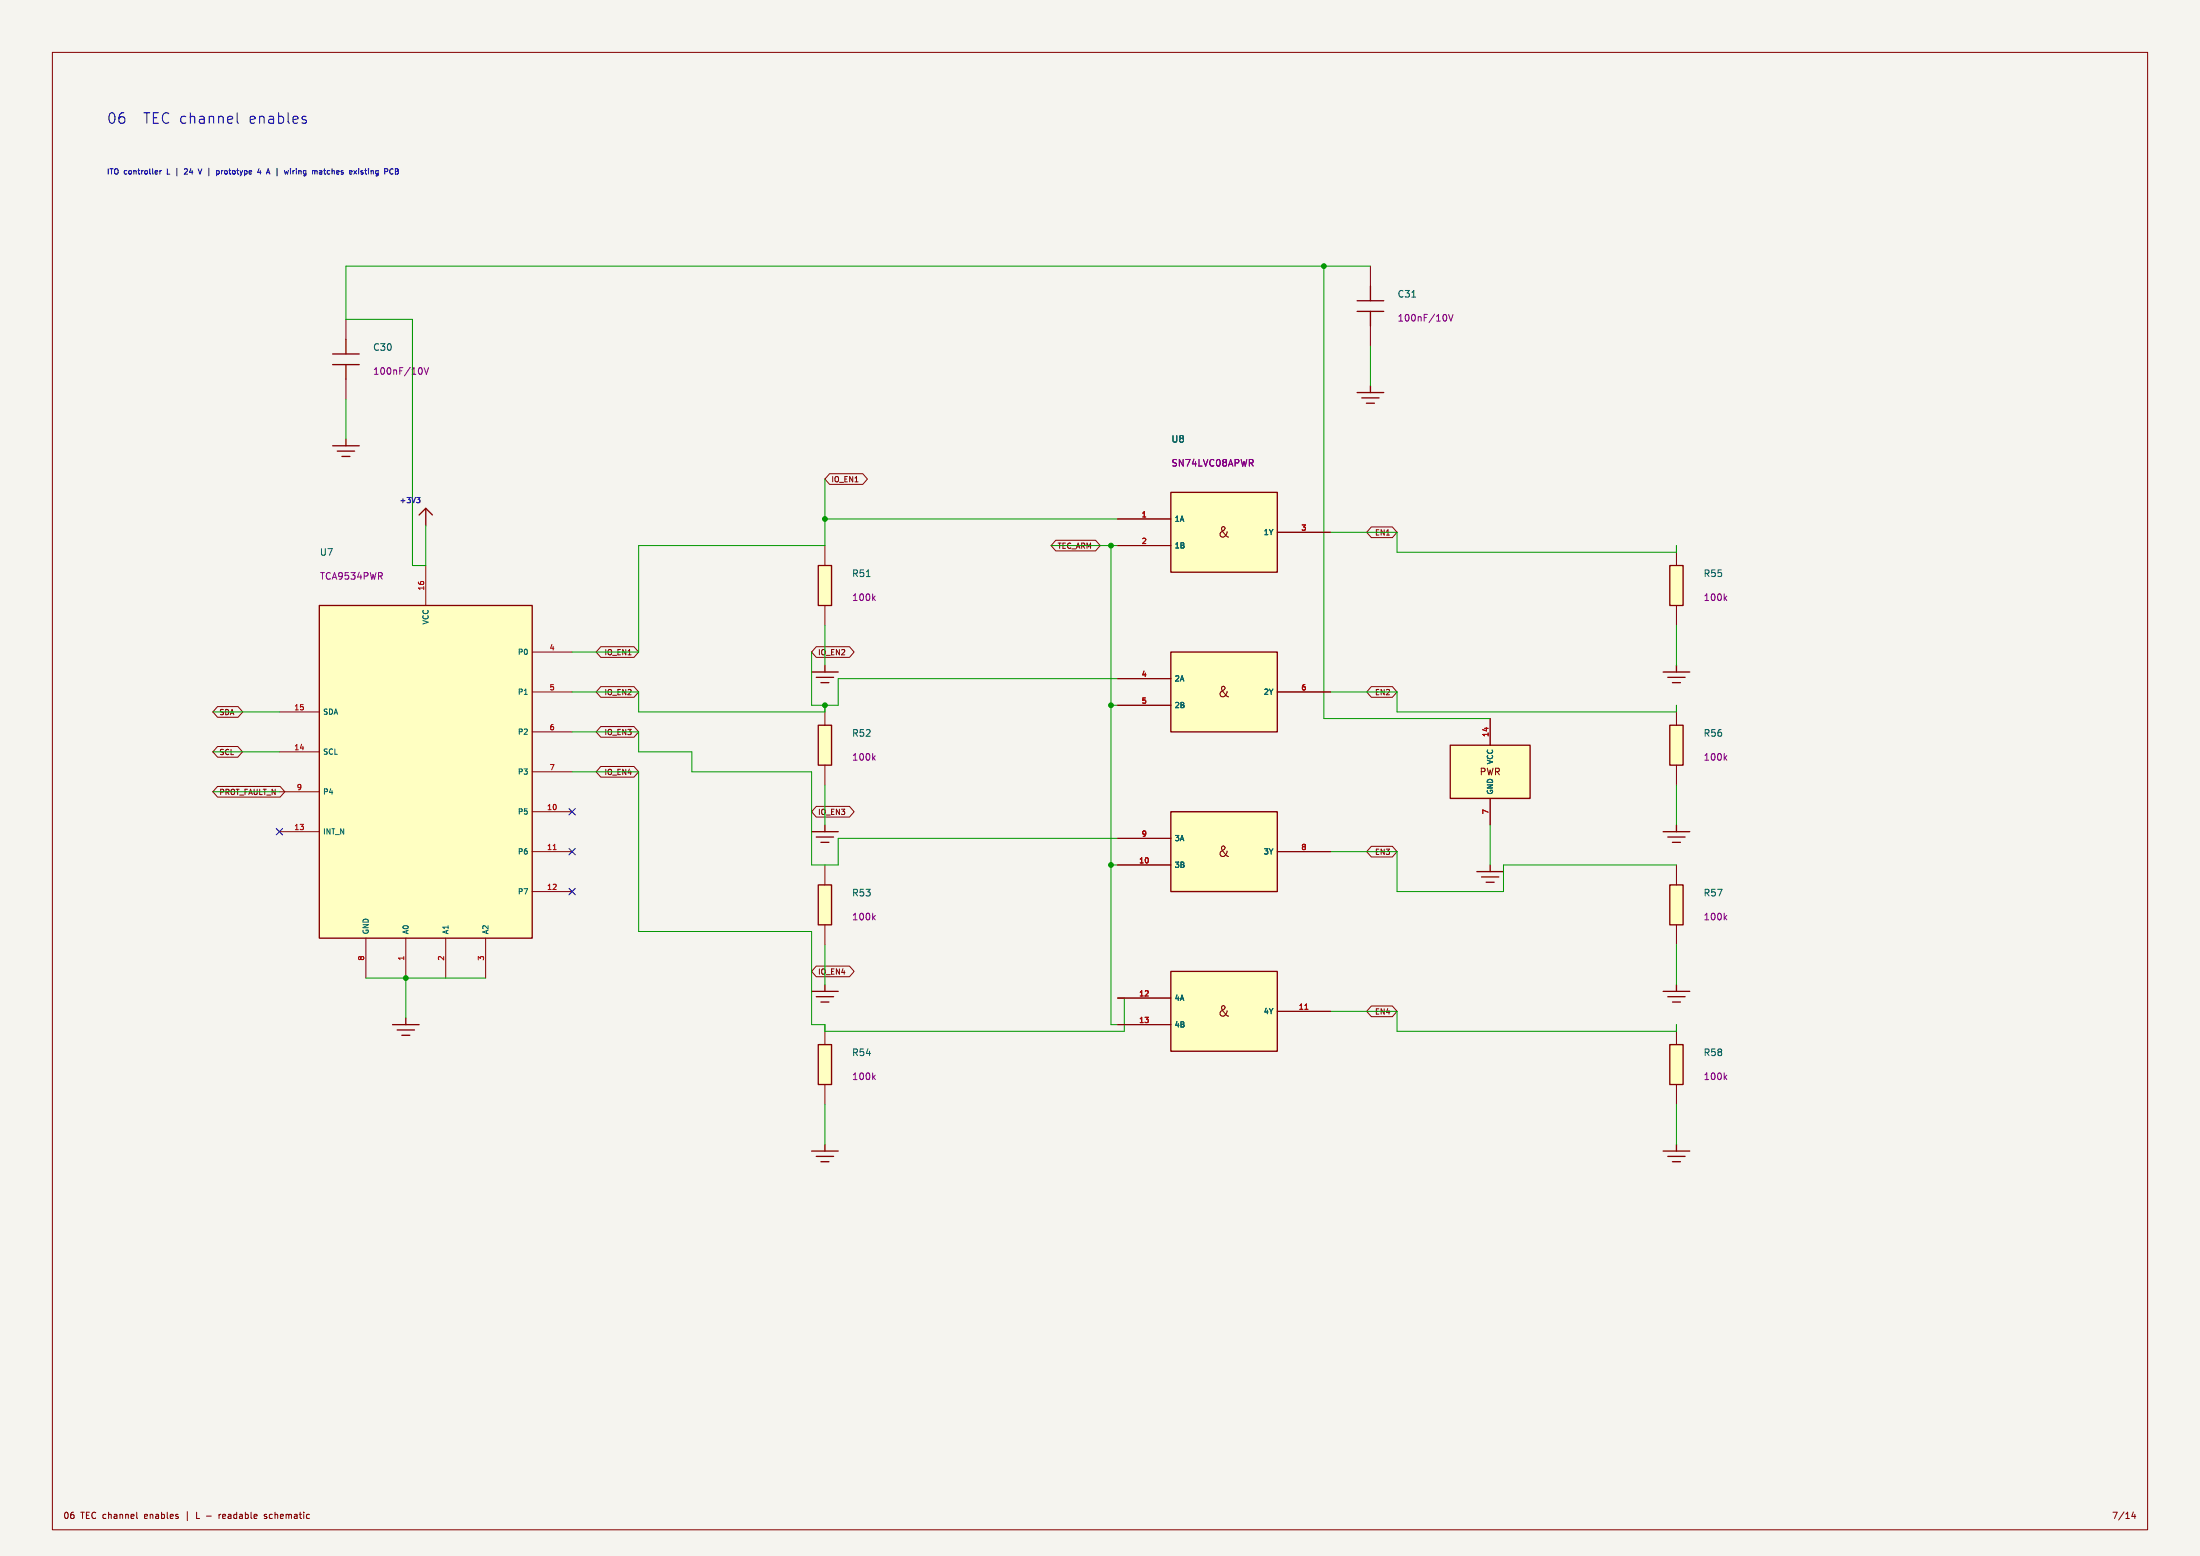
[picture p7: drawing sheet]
(kicad_sch (version 20231120)
(generator "eeschema")
(paper "A3")
(title_block (title "06 TEC channel enables")
(date "2026-09-25")
(rev "L - readable schematic"))
(lib_symbols (symbol "ITO:U7" (pin_names (offset 0.635))
(in_bom yes)
(on_board yes)
(property "Reference" "U7" (at 0.0 0.0 0)
(effects (font (size 1.27 1.27))))
(property "Value" "TCA9534PWR" (at 0.0 0.0 0)
(effects (font (size 1.27 1.27))))
(symbol "U7_0_1" (rectangle (start -20.32 31.75)
(end 20.32 -31.75)
(stroke (width 0.254)
(type default))
(fill (type background))))
(symbol "U7_1_1" (pin passive line (at -27.94 11.43 0)
(length 7.62)
(name "SDA" (effects (font (size 1.016 1.016))))
(number "15" (effects (font (size 1.016 1.016)))))
(pin passive line (at -27.94 3.81 0)
(length 7.62)
(name "SCL" (effects (font (size 1.016 1.016))))
(number "14" (effects (font (size 1.016 1.016)))))
(pin passive line (at -27.94 -3.81 0)
(length 7.62)
(name "P4" (effects (font (size 1.016 1.016))))
(number "9" (effects (font (size 1.016 1.016)))))
(pin passive line (at -27.94 -11.43 0)
(length 7.62)
(name "INT_N" (effects (font (size 1.016 1.016))))
(number "13" (effects (font (size 1.016 1.016)))))
(pin passive line (at 27.94 22.86 180)
(length 7.62)
(name "P0" (effects (font (size 1.016 1.016))))
(number "4" (effects (font (size 1.016 1.016)))))
(pin passive line (at 27.94 15.24 180)
(length 7.62)
(name "P1" (effects (font (size 1.016 1.016))))
(number "5" (effects (font (size 1.016 1.016)))))
(pin passive line (at 27.94 7.62 180)
(length 7.62)
(name "P2" (effects (font (size 1.016 1.016))))
(number "6" (effects (font (size 1.016 1.016)))))
(pin passive line (at 27.94 -0.0 180)
(length 7.62)
(name "P3" (effects (font (size 1.016 1.016))))
(number "7" (effects (font (size 1.016 1.016)))))
(pin passive line (at 27.94 -7.62 180)
(length 7.62)
(name "P5" (effects (font (size 1.016 1.016))))
(number "10" (effects (font (size 1.016 1.016)))))
(pin passive line (at 27.94 -15.24 180)
(length 7.62)
(name "P6" (effects (font (size 1.016 1.016))))
(number "11" (effects (font (size 1.016 1.016)))))
(pin passive line (at 27.94 -22.86 180)
(length 7.62)
(name "P7" (effects (font (size 1.016 1.016))))
(number "12" (effects (font (size 1.016 1.016)))))
(pin passive line (at 0.0 39.37 270)
(length 7.62)
(name "VCC" (effects (font (size 1.016 1.016))))
(number "16" (effects (font (size 1.016 1.016)))))
(pin passive line (at -11.43 -39.37 90)
(length 7.62)
(name "GND" (effects (font (size 1.016 1.016))))
(number "8" (effects (font (size 1.016 1.016)))))
(pin passive line (at -3.81 -39.37 90)
(length 7.62)
(name "A0" (effects (font (size 1.016 1.016))))
(number "1" (effects (font (size 1.016 1.016)))))
(pin passive line (at 3.81 -39.37 90)
(length 7.62)
(name "A1" (effects (font (size 1.016 1.016))))
(number "2" (effects (font (size 1.016 1.016)))))
(pin passive line (at 11.43 -39.37 90)
(length 7.62)
(name "A2" (effects (font (size 1.016 1.016))))
(number "3" (effects (font (size 1.016 1.016)))))))
(symbol "ITO:U8" (pin_names (offset 0.635))
(in_bom yes)
(on_board yes)
(property "Reference" "U8" (at 0.0 0.0 0)
(effects (font (size 1.27 1.27))))
(property "Value" "SN74LVC08APWR" (at 0.0 0.0 0)
(effects (font (size 1.27 1.27))))
(symbol "U8_0_1" (rectangle (start -10.16 53.34)
(end 10.16 38.1)
(stroke (width 0.254)
(type default))
(fill (type background)))
(text "&" (at 0.0 45.72 0)
(effects (font (size 2 2))))
(rectangle (start -10.16 22.86)
(end 10.16 7.62)
(stroke (width 0.254)
(type default))
(fill (type background)))
(text "&" (at 0.0 15.24 0)
(effects (font (size 2 2))))
(rectangle (start -10.16 -7.62)
(end 10.16 -22.86)
(stroke (width 0.254)
(type default))
(fill (type background)))
(text "&" (at 0.0 -15.24 0)
(effects (font (size 2 2))))
(rectangle (start -10.16 -38.1)
(end 10.16 -53.34)
(stroke (width 0.254)
(type default))
(fill (type background)))
(text "&" (at 0.0 -45.72 0)
(effects (font (size 2 2))))
(rectangle (start 43.18 5.08)
(end 58.42 -5.08)
(stroke (width 0.254)
(type default))
(fill (type background)))
(text "PWR" (at 50.8 0.0 0)
(effects (font (size 1.27 1.27)))))
(symbol "U8_1_1" (pin passive line (at -20.32 48.26 0)
(length 10.16)
(name "1A" (effects (font (size 1.016 1.016))))
(number "1" (effects (font (size 1.016 1.016)))))
(pin passive line (at -20.32 43.18 0)
(length 10.16)
(name "1B" (effects (font (size 1.016 1.016))))
(number "2" (effects (font (size 1.016 1.016)))))
(pin passive line (at 20.32 45.72 180)
(length 10.16)
(name "1Y" (effects (font (size 1.016 1.016))))
(number "3" (effects (font (size 1.016 1.016)))))
(pin passive line (at -20.32 17.78 0)
(length 10.16)
(name "2A" (effects (font (size 1.016 1.016))))
(number "4" (effects (font (size 1.016 1.016)))))
(pin passive line (at -20.32 12.7 0)
(length 10.16)
(name "2B" (effects (font (size 1.016 1.016))))
(number "5" (effects (font (size 1.016 1.016)))))
(pin passive line (at 20.32 15.24 180)
(length 10.16)
(name "2Y" (effects (font (size 1.016 1.016))))
(number "6" (effects (font (size 1.016 1.016)))))
(pin passive line (at -20.32 -12.7 0)
(length 10.16)
(name "3A" (effects (font (size 1.016 1.016))))
(number "9" (effects (font (size 1.016 1.016)))))
(pin passive line (at -20.32 -17.78 0)
(length 10.16)
(name "3B" (effects (font (size 1.016 1.016))))
(number "10" (effects (font (size 1.016 1.016)))))
(pin passive line (at 20.32 -15.24 180)
(length 10.16)
(name "3Y" (effects (font (size 1.016 1.016))))
(number "8" (effects (font (size 1.016 1.016)))))
(pin passive line (at -20.32 -43.18 0)
(length 10.16)
(name "4A" (effects (font (size 1.016 1.016))))
(number "12" (effects (font (size 1.016 1.016)))))
(pin passive line (at -20.32 -48.26 0)
(length 10.16)
(name "4B" (effects (font (size 1.016 1.016))))
(number "13" (effects (font (size 1.016 1.016)))))
(pin passive line (at 20.32 -45.72 180)
(length 10.16)
(name "4Y" (effects (font (size 1.016 1.016))))
(number "11" (effects (font (size 1.016 1.016)))))
(pin passive line (at 50.8 10.16 270)
(length 5.08)
(name "VCC" (effects (font (size 1.016 1.016))))
(number "14" (effects (font (size 1.016 1.016)))))
(pin passive line (at 50.8 -10.16 90)
(length 5.08)
(name "GND" (effects (font (size 1.016 1.016))))
(number "7" (effects (font (size 1.016 1.016)))))))
(symbol "ITO:C30" (pin_numbers hide)
(pin_names hide)
(in_bom yes)
(on_board yes)
(property "Reference" "C30" (at 0.0 0.0 0)
(effects (font (size 1.27 1.27))))
(property "Value" "100n / 10V" (at 0.0 0.0 0)
(effects (font (size 1.27 1.27))))
(symbol "C30_0_1" (polyline (pts (xy -2.54 1.016)
(xy 2.54 1.016))
(stroke (width 0.254)
(type default))
(fill (type none)))
(polyline (pts (xy -2.54 -1.016)
(xy 2.54 -1.016))
(stroke (width 0.254)
(type default))
(fill (type none)))
(polyline (pts (xy 0.0 3.81)
(xy 0.0 1.016))
(stroke (width 0.254)
(type default))
(fill (type none)))
(polyline (pts (xy 0.0 -1.016)
(xy 0.0 -3.81))
(stroke (width 0.254)
(type default))
(fill (type none))))
(symbol "C30_1_1" (pin passive line (at 0.0 7.62 270)
(length 3.81)
(name "~" (effects (font (size 1.016 1.016))))
(number "1" (effects (font (size 1.016 1.016)))))
(pin passive line (at 0.0 -7.62 90)
(length 3.81)
(name "~" (effects (font (size 1.016 1.016))))
(number "2" (effects (font (size 1.016 1.016)))))))
(symbol "ITO:C31" (pin_numbers hide)
(pin_names hide)
(in_bom yes)
(on_board yes)
(property "Reference" "C31" (at 0.0 0.0 0)
(effects (font (size 1.27 1.27))))
(property "Value" "100n / 10V" (at 0.0 0.0 0)
(effects (font (size 1.27 1.27))))
(symbol "C31_0_1" (polyline (pts (xy -2.54 1.016)
(xy 2.54 1.016))
(stroke (width 0.254)
(type default))
(fill (type none)))
(polyline (pts (xy -2.54 -1.016)
(xy 2.54 -1.016))
(stroke (width 0.254)
(type default))
(fill (type none)))
(polyline (pts (xy 0.0 3.81)
(xy 0.0 1.016))
(stroke (width 0.254)
(type default))
(fill (type none)))
(polyline (pts (xy 0.0 -1.016)
(xy 0.0 -3.81))
(stroke (width 0.254)
(type default))
(fill (type none))))
(symbol "C31_1_1" (pin passive line (at 0.0 7.62 270)
(length 3.81)
(name "~" (effects (font (size 1.016 1.016))))
(number "1" (effects (font (size 1.016 1.016)))))
(pin passive line (at 0.0 -7.62 90)
(length 3.81)
(name "~" (effects (font (size 1.016 1.016))))
(number "2" (effects (font (size 1.016 1.016)))))))
(symbol "ITO:R51" (pin_numbers hide)
(pin_names hide)
(in_bom yes)
(on_board yes)
(property "Reference" "R51" (at 0.0 0.0 0)
(effects (font (size 1.27 1.27))))
(property "Value" "100k" (at 0.0 0.0 0)
(effects (font (size 1.27 1.27))))
(symbol "R51_0_1" (rectangle (start -1.27 3.81)
(end 1.27 -3.81)
(stroke (width 0.254)
(type default))
(fill (type background))))
(symbol "R51_1_1" (pin passive line (at 0.0 7.62 270)
(length 3.81)
(name "~" (effects (font (size 1.016 1.016))))
(number "1" (effects (font (size 1.016 1.016)))))
(pin passive line (at 0.0 -7.62 90)
(length 3.81)
(name "~" (effects (font (size 1.016 1.016))))
(number "2" (effects (font (size 1.016 1.016)))))))
(symbol "ITO:R55" (pin_numbers hide)
(pin_names hide)
(in_bom yes)
(on_board yes)
(property "Reference" "R55" (at 0.0 0.0 0)
(effects (font (size 1.27 1.27))))
(property "Value" "100k" (at 0.0 0.0 0)
(effects (font (size 1.27 1.27))))
(symbol "R55_0_1" (rectangle (start -1.27 3.81)
(end 1.27 -3.81)
(stroke (width 0.254)
(type default))
(fill (type background))))
(symbol "R55_1_1" (pin passive line (at 0.0 7.62 270)
(length 3.81)
(name "~" (effects (font (size 1.016 1.016))))
(number "1" (effects (font (size 1.016 1.016)))))
(pin passive line (at 0.0 -7.62 90)
(length 3.81)
(name "~" (effects (font (size 1.016 1.016))))
(number "2" (effects (font (size 1.016 1.016)))))))
(symbol "ITO:R52" (pin_numbers hide)
(pin_names hide)
(in_bom yes)
(on_board yes)
(property "Reference" "R52" (at 0.0 0.0 0)
(effects (font (size 1.27 1.27))))
(property "Value" "100k" (at 0.0 0.0 0)
(effects (font (size 1.27 1.27))))
(symbol "R52_0_1" (rectangle (start -1.27 3.81)
(end 1.27 -3.81)
(stroke (width 0.254)
(type default))
(fill (type background))))
(symbol "R52_1_1" (pin passive line (at 0.0 7.62 270)
(length 3.81)
(name "~" (effects (font (size 1.016 1.016))))
(number "1" (effects (font (size 1.016 1.016)))))
(pin passive line (at 0.0 -7.62 90)
(length 3.81)
(name "~" (effects (font (size 1.016 1.016))))
(number "2" (effects (font (size 1.016 1.016)))))))
(symbol "ITO:R56" (pin_numbers hide)
(pin_names hide)
(in_bom yes)
(on_board yes)
(property "Reference" "R56" (at 0.0 0.0 0)
(effects (font (size 1.27 1.27))))
(property "Value" "100k" (at 0.0 0.0 0)
(effects (font (size 1.27 1.27))))
(symbol "R56_0_1" (rectangle (start -1.27 3.81)
(end 1.27 -3.81)
(stroke (width 0.254)
(type default))
(fill (type background))))
(symbol "R56_1_1" (pin passive line (at 0.0 7.62 270)
(length 3.81)
(name "~" (effects (font (size 1.016 1.016))))
(number "1" (effects (font (size 1.016 1.016)))))
(pin passive line (at 0.0 -7.62 90)
(length 3.81)
(name "~" (effects (font (size 1.016 1.016))))
(number "2" (effects (font (size 1.016 1.016)))))))
(symbol "ITO:R53" (pin_numbers hide)
(pin_names hide)
(in_bom yes)
(on_board yes)
(property "Reference" "R53" (at 0.0 0.0 0)
(effects (font (size 1.27 1.27))))
(property "Value" "100k" (at 0.0 0.0 0)
(effects (font (size 1.27 1.27))))
(symbol "R53_0_1" (rectangle (start -1.27 3.81)
(end 1.27 -3.81)
(stroke (width 0.254)
(type default))
(fill (type background))))
(symbol "R53_1_1" (pin passive line (at 0.0 7.62 270)
(length 3.81)
(name "~" (effects (font (size 1.016 1.016))))
(number "1" (effects (font (size 1.016 1.016)))))
(pin passive line (at 0.0 -7.62 90)
(length 3.81)
(name "~" (effects (font (size 1.016 1.016))))
(number "2" (effects (font (size 1.016 1.016)))))))
(symbol "ITO:R57" (pin_numbers hide)
(pin_names hide)
(in_bom yes)
(on_board yes)
(property "Reference" "R57" (at 0.0 0.0 0)
(effects (font (size 1.27 1.27))))
(property "Value" "100k" (at 0.0 0.0 0)
(effects (font (size 1.27 1.27))))
(symbol "R57_0_1" (rectangle (start -1.27 3.81)
(end 1.27 -3.81)
(stroke (width 0.254)
(type default))
(fill (type background))))
(symbol "R57_1_1" (pin passive line (at 0.0 7.62 270)
(length 3.81)
(name "~" (effects (font (size 1.016 1.016))))
(number "1" (effects (font (size 1.016 1.016)))))
(pin passive line (at 0.0 -7.62 90)
(length 3.81)
(name "~" (effects (font (size 1.016 1.016))))
(number "2" (effects (font (size 1.016 1.016)))))))
(symbol "ITO:R54" (pin_numbers hide)
(pin_names hide)
(in_bom yes)
(on_board yes)
(property "Reference" "R54" (at 0.0 0.0 0)
(effects (font (size 1.27 1.27))))
(property "Value" "100k" (at 0.0 0.0 0)
(effects (font (size 1.27 1.27))))
(symbol "R54_0_1" (rectangle (start -1.27 3.81)
(end 1.27 -3.81)
(stroke (width 0.254)
(type default))
(fill (type background))))
(symbol "R54_1_1" (pin passive line (at 0.0 7.62 270)
(length 3.81)
(name "~" (effects (font (size 1.016 1.016))))
(number "1" (effects (font (size 1.016 1.016)))))
(pin passive line (at 0.0 -7.62 90)
(length 3.81)
(name "~" (effects (font (size 1.016 1.016))))
(number "2" (effects (font (size 1.016 1.016)))))))
(symbol "ITO:R58" (pin_numbers hide)
(pin_names hide)
(in_bom yes)
(on_board yes)
(property "Reference" "R58" (at 0.0 0.0 0)
(effects (font (size 1.27 1.27))))
(property "Value" "100k" (at 0.0 0.0 0)
(effects (font (size 1.27 1.27))))
(symbol "R58_0_1" (rectangle (start -1.27 3.81)
(end 1.27 -3.81)
(stroke (width 0.254)
(type default))
(fill (type background))))
(symbol "R58_1_1" (pin passive line (at 0.0 7.62 270)
(length 3.81)
(name "~" (effects (font (size 1.016 1.016))))
(number "1" (effects (font (size 1.016 1.016)))))
(pin passive line (at 0.0 -7.62 90)
(length 3.81)
(name "~" (effects (font (size 1.016 1.016))))
(number "2" (effects (font (size 1.016 1.016)))))))
(symbol "ITO:PWR_GND" (power)
(pin_names (offset 0))
(in_bom no)
(on_board no)
(property "Reference" "#PWR" (at 0.0 0.0 0)
(effects (font (size 1.27 1.27)) hide))
(property "Value" "GND" (at 0.0 0.0 0)
(effects (font (size 1.27 1.27)) hide))
(symbol "PWR_GND_0_1" (polyline (pts (xy 0.0 0.0)
(xy 0.0 -1.27))
(stroke (width 0.254)
(type default))
(fill (type none)))
(polyline (pts (xy -2.54 -1.27)
(xy 2.54 -1.27))
(stroke (width 0.254)
(type default))
(fill (type none)))
(polyline (pts (xy -1.651 -2.286)
(xy 1.651 -2.286))
(stroke (width 0.254)
(type default))
(fill (type none)))
(polyline (pts (xy -0.762 -3.302)
(xy 0.762 -3.302))
(stroke (width 0.254)
(type default))
(fill (type none))))
(symbol "PWR_GND_1_1" (pin power_in line (at 0 0 90)
(length 0) hide (name "GND" (effects (font (size 1.27 1.27))))
(number "1" (effects (font (size 1.27 1.27)))))))
(symbol "ITO:PWR_P3V3" (power)
(pin_names (offset 0))
(in_bom no)
(on_board no)
(property "Reference" "#PWR" (at 0.0 0.0 0)
(effects (font (size 1.27 1.27)) hide))
(property "Value" "+3V3" (at 0.0 0.0 0)
(effects (font (size 1.27 1.27)) hide))
(symbol "PWR_P3V3_0_1" (polyline (pts (xy 0.0 0.0)
(xy 0.0 3.302))
(stroke (width 0.254)
(type default))
(fill (type none)))
(polyline (pts (xy -1.27 2.032)
(xy 0.0 3.302)
(xy 1.27 2.032))
(stroke (width 0.254)
(type default))
(fill (type none))))
(symbol "PWR_P3V3_1_1" (pin power_in line (at 0 0 90)
(length 0) hide (name "+3V3" (effects (font (size 1.27 1.27))))
(number "1" (effects (font (size 1.27 1.27))))))))
(symbol (lib_id "ITO:U7")
(at 81.28 147.32 0)
(unit 1)
(in_bom yes)
(on_board yes)
(dnp no)
(property "Reference" "U7" (at 60.96 105.41 0)
(effects (font (size 1.27 1.27))
(justify left)))
(property "Value" "TCA9534PWR" (at 81.28 147.32 0)
(effects (font (size 1 1)) hide))
(property "Footprint" "ITO_PCB:TSSOP-16_4.4x5mm_P0.65mm" (at 81.28 147.32 0)
(effects (font (size 1 1)) hide))
(property "Datasheet" "" (at 81.28 147.32 0)
(effects (font (size 1 1)) hide))
(property "Review" "I2C 0x20. P4 ingang; P5-P7 als lage uitgangen configureren. P0-P3 eerst data=0, dan output." (at 81.28 147.32 0)
(effects (font (size 1 1)) hide))
(pin "1")
(pin "2")
(pin "3")
(pin "4")
(pin "5")
(pin "6")
(pin "7")
(pin "8")
(pin "9")
(pin "10")
(pin "11")
(pin "12")
(pin "13")
(pin "14")
(pin "15")
(pin "16")
(property "MPN" "TCA9534PWR" (at 81.28 147.32 0)
(effects (font (size 1 1)) hide))
(property "Manufacturer" "Texas Instruments" (at 81.28 147.32 0)
(effects (font (size 1 1)) hide))
(property "Schematic value" "TCA9534PWR" (at 60.96 109.982 0)
(effects (font (size 1.27 1.27))
(justify left))))
(no_connect (at 109.22 154.94))
(no_connect (at 109.22 162.56))
(no_connect (at 109.22 170.18))
(no_connect (at 53.34 158.75))
(symbol (lib_id "ITO:U8")
(at 233.68 147.32 0)
(unit 1)
(in_bom yes)
(on_board yes)
(dnp no)
(property "Reference" "U8" (at 223.52 83.82 0)
(effects (font (size 1.27 1.27))
(justify left)))
(property "Value" "SN74LVC08APWR" (at 233.68 147.32 0)
(effects (font (size 1 1)) hide))
(property "Footprint" "ITO_PCB:TSSOP-14_4.4x5mm_P0.65mm" (at 233.68 147.32 0)
(effects (font (size 1 1)) hide))
(property "Datasheet" "" (at 233.68 147.32 0)
(effects (font (size 1 1)) hide))
(property "Review" "" (at 233.68 147.32 0)
(effects (font (size 1 1)) hide))
(pin "1")
(pin "2")
(pin "3")
(pin "4")
(pin "5")
(pin "6")
(pin "7")
(pin "8")
(pin "9")
(pin "10")
(pin "11")
(pin "12")
(pin "13")
(pin "14")
(property "MPN" "SN74LVC08APWR" (at 233.68 147.32 0)
(effects (font (size 1 1)) hide))
(property "Manufacturer" "Texas Instruments" (at 233.68 147.32 0)
(effects (font (size 1 1)) hide))
(property "Schematic value" "SN74LVC08APWR" (at 223.52 88.392 0)
(effects (font (size 1.27 1.27))
(justify left))))
(symbol (lib_id "ITO:C30")
(at 66.04 68.58 0)
(unit 1)
(in_bom yes)
(on_board yes)
(dnp no)
(property "Reference" "C30" (at 71.12 66.294 0)
(effects (font (size 1.27 1.27))
(justify left)))
(property "Value" "100n / 10V" (at 66.04 68.58 0)
(effects (font (size 1 1)) hide))
(property "Footprint" "ITO_PCB:C_0805_2012Metric" (at 66.04 68.58 0)
(effects (font (size 1 1)) hide))
(property "Datasheet" "" (at 66.04 68.58 0)
(effects (font (size 1 1)) hide))
(property "Review" "" (at 66.04 68.58 0)
(effects (font (size 1 1)) hide))
(pin "1")
(pin "2")
(property "MPN" "GRM21BR71H104KA01L" (at 66.04 68.58 0)
(effects (font (size 1 1)) hide))
(property "Manufacturer" "Murata" (at 66.04 68.58 0)
(effects (font (size 1 1)) hide))
(property "Schematic value" "100nF/10V" (at 71.12 70.866 0)
(effects (font (size 1.27 1.27))
(justify left))))
(symbol (lib_id "ITO:C31")
(at 261.62 58.42 0)
(unit 1)
(in_bom yes)
(on_board yes)
(dnp no)
(property "Reference" "C31" (at 266.7 56.134 0)
(effects (font (size 1.27 1.27))
(justify left)))
(property "Value" "100n / 10V" (at 261.62 58.42 0)
(effects (font (size 1 1)) hide))
(property "Footprint" "ITO_PCB:C_0805_2012Metric" (at 261.62 58.42 0)
(effects (font (size 1 1)) hide))
(property "Datasheet" "" (at 261.62 58.42 0)
(effects (font (size 1 1)) hide))
(property "Review" "" (at 261.62 58.42 0)
(effects (font (size 1 1)) hide))
(pin "1")
(pin "2")
(property "MPN" "GRM21BR71H104KA01L" (at 261.62 58.42 0)
(effects (font (size 1 1)) hide))
(property "Manufacturer" "Murata" (at 261.62 58.42 0)
(effects (font (size 1 1)) hide))
(property "Schematic value" "100nF/10V" (at 266.7 60.706 0)
(effects (font (size 1.27 1.27))
(justify left))))
(symbol (lib_id "ITO:R51")
(at 157.48 111.76 0)
(unit 1)
(in_bom yes)
(on_board yes)
(dnp no)
(property "Reference" "R51" (at 162.56 109.474 0)
(effects (font (size 1.27 1.27))
(justify left)))
(property "Value" "100k" (at 157.48 111.76 0)
(effects (font (size 1 1)) hide))
(property "Footprint" "ITO_PCB:R_0805_2012Metric" (at 157.48 111.76 0)
(effects (font (size 1 1)) hide))
(property "Datasheet" "" (at 157.48 111.76 0)
(effects (font (size 1 1)) hide))
(property "Review" "" (at 157.48 111.76 0)
(effects (font (size 1 1)) hide))
(pin "1")
(pin "2")
(property "MPN" "RC0805FR-07100KL" (at 157.48 111.76 0)
(effects (font (size 1 1)) hide))
(property "Manufacturer" "Yageo" (at 157.48 111.76 0)
(effects (font (size 1 1)) hide))
(property "Schematic value" "100k" (at 162.56 114.046 0)
(effects (font (size 1.27 1.27))
(justify left))))
(symbol (lib_id "ITO:R55")
(at 320.04 111.76 0)
(unit 1)
(in_bom yes)
(on_board yes)
(dnp no)
(property "Reference" "R55" (at 325.12 109.474 0)
(effects (font (size 1.27 1.27))
(justify left)))
(property "Value" "100k" (at 320.04 111.76 0)
(effects (font (size 1 1)) hide))
(property "Footprint" "ITO_PCB:R_0805_2012Metric" (at 320.04 111.76 0)
(effects (font (size 1 1)) hide))
(property "Datasheet" "" (at 320.04 111.76 0)
(effects (font (size 1 1)) hide))
(property "Review" "" (at 320.04 111.76 0)
(effects (font (size 1 1)) hide))
(pin "1")
(pin "2")
(property "MPN" "RC0805FR-07100KL" (at 320.04 111.76 0)
(effects (font (size 1 1)) hide))
(property "Manufacturer" "Yageo" (at 320.04 111.76 0)
(effects (font (size 1 1)) hide))
(property "Schematic value" "100k" (at 325.12 114.046 0)
(effects (font (size 1.27 1.27))
(justify left))))
(symbol (lib_id "ITO:R52")
(at 157.48 142.24 0)
(unit 1)
(in_bom yes)
(on_board yes)
(dnp no)
(property "Reference" "R52" (at 162.56 139.954 0)
(effects (font (size 1.27 1.27))
(justify left)))
(property "Value" "100k" (at 157.48 142.24 0)
(effects (font (size 1 1)) hide))
(property "Footprint" "ITO_PCB:R_0805_2012Metric" (at 157.48 142.24 0)
(effects (font (size 1 1)) hide))
(property "Datasheet" "" (at 157.48 142.24 0)
(effects (font (size 1 1)) hide))
(property "Review" "" (at 157.48 142.24 0)
(effects (font (size 1 1)) hide))
(pin "1")
(pin "2")
(property "MPN" "RC0805FR-07100KL" (at 157.48 142.24 0)
(effects (font (size 1 1)) hide))
(property "Manufacturer" "Yageo" (at 157.48 142.24 0)
(effects (font (size 1 1)) hide))
(property "Schematic value" "100k" (at 162.56 144.526 0)
(effects (font (size 1.27 1.27))
(justify left))))
(symbol (lib_id "ITO:R56")
(at 320.04 142.24 0)
(unit 1)
(in_bom yes)
(on_board yes)
(dnp no)
(property "Reference" "R56" (at 325.12 139.954 0)
(effects (font (size 1.27 1.27))
(justify left)))
(property "Value" "100k" (at 320.04 142.24 0)
(effects (font (size 1 1)) hide))
(property "Footprint" "ITO_PCB:R_0805_2012Metric" (at 320.04 142.24 0)
(effects (font (size 1 1)) hide))
(property "Datasheet" "" (at 320.04 142.24 0)
(effects (font (size 1 1)) hide))
(property "Review" "" (at 320.04 142.24 0)
(effects (font (size 1 1)) hide))
(pin "1")
(pin "2")
(property "MPN" "RC0805FR-07100KL" (at 320.04 142.24 0)
(effects (font (size 1 1)) hide))
(property "Manufacturer" "Yageo" (at 320.04 142.24 0)
(effects (font (size 1 1)) hide))
(property "Schematic value" "100k" (at 325.12 144.526 0)
(effects (font (size 1.27 1.27))
(justify left))))
(symbol (lib_id "ITO:R53")
(at 157.48 172.72 0)
(unit 1)
(in_bom yes)
(on_board yes)
(dnp no)
(property "Reference" "R53" (at 162.56 170.434 0)
(effects (font (size 1.27 1.27))
(justify left)))
(property "Value" "100k" (at 157.48 172.72 0)
(effects (font (size 1 1)) hide))
(property "Footprint" "ITO_PCB:R_0805_2012Metric" (at 157.48 172.72 0)
(effects (font (size 1 1)) hide))
(property "Datasheet" "" (at 157.48 172.72 0)
(effects (font (size 1 1)) hide))
(property "Review" "" (at 157.48 172.72 0)
(effects (font (size 1 1)) hide))
(pin "1")
(pin "2")
(property "MPN" "RC0805FR-07100KL" (at 157.48 172.72 0)
(effects (font (size 1 1)) hide))
(property "Manufacturer" "Yageo" (at 157.48 172.72 0)
(effects (font (size 1 1)) hide))
(property "Schematic value" "100k" (at 162.56 175.006 0)
(effects (font (size 1.27 1.27))
(justify left))))
(symbol (lib_id "ITO:R57")
(at 320.04 172.72 0)
(unit 1)
(in_bom yes)
(on_board yes)
(dnp no)
(property "Reference" "R57" (at 325.12 170.434 0)
(effects (font (size 1.27 1.27))
(justify left)))
(property "Value" "100k" (at 320.04 172.72 0)
(effects (font (size 1 1)) hide))
(property "Footprint" "ITO_PCB:R_0805_2012Metric" (at 320.04 172.72 0)
(effects (font (size 1 1)) hide))
(property "Datasheet" "" (at 320.04 172.72 0)
(effects (font (size 1 1)) hide))
(property "Review" "" (at 320.04 172.72 0)
(effects (font (size 1 1)) hide))
(pin "1")
(pin "2")
(property "MPN" "RC0805FR-07100KL" (at 320.04 172.72 0)
(effects (font (size 1 1)) hide))
(property "Manufacturer" "Yageo" (at 320.04 172.72 0)
(effects (font (size 1 1)) hide))
(property "Schematic value" "100k" (at 325.12 175.006 0)
(effects (font (size 1.27 1.27))
(justify left))))
(symbol (lib_id "ITO:R54")
(at 157.48 203.2 0)
(unit 1)
(in_bom yes)
(on_board yes)
(dnp no)
(property "Reference" "R54" (at 162.56 200.914 0)
(effects (font (size 1.27 1.27))
(justify left)))
(property "Value" "100k" (at 157.48 203.2 0)
(effects (font (size 1 1)) hide))
(property "Footprint" "ITO_PCB:R_0805_2012Metric" (at 157.48 203.2 0)
(effects (font (size 1 1)) hide))
(property "Datasheet" "" (at 157.48 203.2 0)
(effects (font (size 1 1)) hide))
(property "Review" "" (at 157.48 203.2 0)
(effects (font (size 1 1)) hide))
(pin "1")
(pin "2")
(property "MPN" "RC0805FR-07100KL" (at 157.48 203.2 0)
(effects (font (size 1 1)) hide))
(property "Manufacturer" "Yageo" (at 157.48 203.2 0)
(effects (font (size 1 1)) hide))
(property "Schematic value" "100k" (at 162.56 205.486 0)
(effects (font (size 1.27 1.27))
(justify left))))
(symbol (lib_id "ITO:R58")
(at 320.04 203.2 0)
(unit 1)
(in_bom yes)
(on_board yes)
(dnp no)
(property "Reference" "R58" (at 325.12 200.914 0)
(effects (font (size 1.27 1.27))
(justify left)))
(property "Value" "100k" (at 320.04 203.2 0)
(effects (font (size 1 1)) hide))
(property "Footprint" "ITO_PCB:R_0805_2012Metric" (at 320.04 203.2 0)
(effects (font (size 1 1)) hide))
(property "Datasheet" "" (at 320.04 203.2 0)
(effects (font (size 1 1)) hide))
(property "Review" "" (at 320.04 203.2 0)
(effects (font (size 1 1)) hide))
(pin "1")
(pin "2")
(property "MPN" "RC0805FR-07100KL" (at 320.04 203.2 0)
(effects (font (size 1 1)) hide))
(property "Manufacturer" "Yageo" (at 320.04 203.2 0)
(effects (font (size 1 1)) hide))
(property "Schematic value" "100k" (at 325.12 205.486 0)
(effects (font (size 1.27 1.27))
(justify left))))
(symbol (lib_id "ITO:PWR_GND")
(at 77.47 194.31 0)
(unit 1)
(in_bom no)
(on_board no)
(dnp no)
(property "Reference" "#PWR06001" (at 77.47 194.31 0)
(effects (font (size 1.27 1.27)) hide))
(property "Value" "GND" (at 77.47 194.31 0)
(effects (font (size 1.27 1.27)) hide)))
(symbol (lib_id "ITO:PWR_GND")
(at 284.48 165.1 0)
(unit 1)
(in_bom no)
(on_board no)
(dnp no)
(property "Reference" "#PWR06002" (at 284.48 165.1 0)
(effects (font (size 1.27 1.27)) hide))
(property "Value" "GND" (at 284.48 165.1 0)
(effects (font (size 1.27 1.27)) hide)))
(symbol (lib_id "ITO:PWR_GND")
(at 66.04 83.82 0)
(unit 1)
(in_bom no)
(on_board no)
(dnp no)
(property "Reference" "#PWR06003" (at 66.04 83.82 0)
(effects (font (size 1.27 1.27)) hide))
(property "Value" "GND" (at 66.04 83.82 0)
(effects (font (size 1.27 1.27)) hide)))
(symbol (lib_id "ITO:PWR_GND")
(at 261.62 73.66 0)
(unit 1)
(in_bom no)
(on_board no)
(dnp no)
(property "Reference" "#PWR06004" (at 261.62 73.66 0)
(effects (font (size 1.27 1.27)) hide))
(property "Value" "GND" (at 261.62 73.66 0)
(effects (font (size 1.27 1.27)) hide)))
(symbol (lib_id "ITO:PWR_GND")
(at 157.48 127.0 0)
(unit 1)
(in_bom no)
(on_board no)
(dnp no)
(property "Reference" "#PWR06005" (at 157.48 127.0 0)
(effects (font (size 1.27 1.27)) hide))
(property "Value" "GND" (at 157.48 127.0 0)
(effects (font (size 1.27 1.27)) hide)))
(symbol (lib_id "ITO:PWR_GND")
(at 320.04 127.0 0)
(unit 1)
(in_bom no)
(on_board no)
(dnp no)
(property "Reference" "#PWR06006" (at 320.04 127.0 0)
(effects (font (size 1.27 1.27)) hide))
(property "Value" "GND" (at 320.04 127.0 0)
(effects (font (size 1.27 1.27)) hide)))
(symbol (lib_id "ITO:PWR_GND")
(at 157.48 157.48 0)
(unit 1)
(in_bom no)
(on_board no)
(dnp no)
(property "Reference" "#PWR06007" (at 157.48 157.48 0)
(effects (font (size 1.27 1.27)) hide))
(property "Value" "GND" (at 157.48 157.48 0)
(effects (font (size 1.27 1.27)) hide)))
(symbol (lib_id "ITO:PWR_GND")
(at 320.04 157.48 0)
(unit 1)
(in_bom no)
(on_board no)
(dnp no)
(property "Reference" "#PWR06008" (at 320.04 157.48 0)
(effects (font (size 1.27 1.27)) hide))
(property "Value" "GND" (at 320.04 157.48 0)
(effects (font (size 1.27 1.27)) hide)))
(symbol (lib_id "ITO:PWR_GND")
(at 157.48 187.96 0)
(unit 1)
(in_bom no)
(on_board no)
(dnp no)
(property "Reference" "#PWR06009" (at 157.48 187.96 0)
(effects (font (size 1.27 1.27)) hide))
(property "Value" "GND" (at 157.48 187.96 0)
(effects (font (size 1.27 1.27)) hide)))
(symbol (lib_id "ITO:PWR_GND")
(at 320.04 187.96 0)
(unit 1)
(in_bom no)
(on_board no)
(dnp no)
(property "Reference" "#PWR06010" (at 320.04 187.96 0)
(effects (font (size 1.27 1.27)) hide))
(property "Value" "GND" (at 320.04 187.96 0)
(effects (font (size 1.27 1.27)) hide)))
(symbol (lib_id "ITO:PWR_GND")
(at 157.48 218.44 0)
(unit 1)
(in_bom no)
(on_board no)
(dnp no)
(property "Reference" "#PWR06011" (at 157.48 218.44 0)
(effects (font (size 1.27 1.27)) hide))
(property "Value" "GND" (at 157.48 218.44 0)
(effects (font (size 1.27 1.27)) hide)))
(symbol (lib_id "ITO:PWR_GND")
(at 320.04 218.44 0)
(unit 1)
(in_bom no)
(on_board no)
(dnp no)
(property "Reference" "#PWR06012" (at 320.04 218.44 0)
(effects (font (size 1.27 1.27)) hide))
(property "Value" "GND" (at 320.04 218.44 0)
(effects (font (size 1.27 1.27)) hide)))
(symbol (lib_id "ITO:PWR_P3V3")
(at 81.28 100.33 0)
(unit 1)
(in_bom no)
(on_board no)
(dnp no)
(property "Reference" "#PWR06013" (at 81.28 100.33 0)
(effects (font (size 1.27 1.27)) hide))
(property "Value" "+3V3" (at 81.28 100.33 0)
(effects (font (size 1.27 1.27)) hide)))
(text "+3V3" (at 76.2 95.758 0)
(effects (font (size 1.016 1.016))
(justify left)))
(text "06  TEC channel enables" (at 20.32 22.86 0)
(effects (font (size 2 2))
(justify left)))
(text "ITO controller L | 24 V | prototype 4 A | wiring matches existing PCB" (at 20.32 33.02 0)
(effects (font (size 1.016 1.016))
(justify left)))
(global_label "IO_EN1" (shape bidirectional)
(at 121.92 124.46 180)
(effects (font (size 1.016 1.016))
(justify right))
(property "Intersheetrefs" "${INTERSHEET_REFS}" (at 121.92 124.46 0)
(effects (font (size 1.27 1.27)) hide)))
(global_label "IO_EN1" (shape bidirectional)
(at 157.48 91.44 0)
(effects (font (size 1.016 1.016))
(justify left))
(property "Intersheetrefs" "${INTERSHEET_REFS}" (at 157.48 91.44 0)
(effects (font (size 1.27 1.27)) hide)))
(global_label "IO_EN2" (shape bidirectional)
(at 121.92 132.08 180)
(effects (font (size 1.016 1.016))
(justify right))
(property "Intersheetrefs" "${INTERSHEET_REFS}" (at 121.92 132.08 0)
(effects (font (size 1.27 1.27)) hide)))
(global_label "IO_EN2" (shape bidirectional)
(at 154.94 124.46 0)
(effects (font (size 1.016 1.016))
(justify left))
(property "Intersheetrefs" "${INTERSHEET_REFS}" (at 154.94 124.46 0)
(effects (font (size 1.27 1.27)) hide)))
(global_label "IO_EN3" (shape bidirectional)
(at 121.92 139.7 180)
(effects (font (size 1.016 1.016))
(justify right))
(property "Intersheetrefs" "${INTERSHEET_REFS}" (at 121.92 139.7 0)
(effects (font (size 1.27 1.27)) hide)))
(global_label "IO_EN3" (shape bidirectional)
(at 154.94 154.94 0)
(effects (font (size 1.016 1.016))
(justify left))
(property "Intersheetrefs" "${INTERSHEET_REFS}" (at 154.94 154.94 0)
(effects (font (size 1.27 1.27)) hide)))
(global_label "IO_EN4" (shape bidirectional)
(at 121.92 147.32 180)
(effects (font (size 1.016 1.016))
(justify right))
(property "Intersheetrefs" "${INTERSHEET_REFS}" (at 121.92 147.32 0)
(effects (font (size 1.27 1.27)) hide)))
(global_label "IO_EN4" (shape bidirectional)
(at 154.94 185.42 0)
(effects (font (size 1.016 1.016))
(justify left))
(property "Intersheetrefs" "${INTERSHEET_REFS}" (at 154.94 185.42 0)
(effects (font (size 1.27 1.27)) hide)))
(global_label "PROT_FAULT_N" (shape bidirectional)
(at 40.64 151.13 0)
(effects (font (size 1.016 1.016))
(justify left))
(property "Intersheetrefs" "${INTERSHEET_REFS}" (at 40.64 151.13 0)
(effects (font (size 1.27 1.27)) hide)))
(global_label "SCL" (shape bidirectional)
(at 40.64 143.51 0)
(effects (font (size 1.016 1.016))
(justify left))
(property "Intersheetrefs" "${INTERSHEET_REFS}" (at 40.64 143.51 0)
(effects (font (size 1.27 1.27)) hide)))
(global_label "SDA" (shape bidirectional)
(at 40.64 135.89 0)
(effects (font (size 1.016 1.016))
(justify left))
(property "Intersheetrefs" "${INTERSHEET_REFS}" (at 40.64 135.89 0)
(effects (font (size 1.27 1.27)) hide)))
(global_label "TEC_ARM" (shape bidirectional)
(at 200.66 104.14 0)
(effects (font (size 1.016 1.016))
(justify left))
(property "Intersheetrefs" "${INTERSHEET_REFS}" (at 200.66 104.14 0)
(effects (font (size 1.27 1.27)) hide)))
(global_label "EN1" (shape bidirectional)
(at 266.7 101.6 180)
(effects (font (size 1.016 1.016))
(justify right))
(property "Intersheetrefs" "${INTERSHEET_REFS}" (at 266.7 101.6 0)
(effects (font (size 1.27 1.27)) hide)))
(global_label "EN2" (shape bidirectional)
(at 266.7 132.08 180)
(effects (font (size 1.016 1.016))
(justify right))
(property "Intersheetrefs" "${INTERSHEET_REFS}" (at 266.7 132.08 0)
(effects (font (size 1.27 1.27)) hide)))
(global_label "EN3" (shape bidirectional)
(at 266.7 162.56 180)
(effects (font (size 1.016 1.016))
(justify right))
(property "Intersheetrefs" "${INTERSHEET_REFS}" (at 266.7 162.56 0)
(effects (font (size 1.27 1.27)) hide)))
(global_label "EN4" (shape bidirectional)
(at 266.7 193.04 180)
(effects (font (size 1.016 1.016))
(justify right))
(property "Intersheetrefs" "${INTERSHEET_REFS}" (at 266.7 193.04 0)
(effects (font (size 1.27 1.27)) hide)))
(wire (pts (xy 66.04 76.2)
(xy 66.04 83.82))
(stroke (width 0)
(type default)))
(wire (pts (xy 69.85 186.69)
(xy 77.47 186.69))
(stroke (width 0)
(type default)))
(wire (pts (xy 77.47 186.69)
(xy 77.47 194.31))
(stroke (width 0)
(type default)))
(wire (pts (xy 77.47 186.69)
(xy 85.09 186.69))
(stroke (width 0)
(type default)))
(wire (pts (xy 85.09 186.69)
(xy 92.71 186.69))
(stroke (width 0)
(type default)))
(wire (pts (xy 157.48 119.38)
(xy 157.48 127.0))
(stroke (width 0)
(type default)))
(wire (pts (xy 157.48 149.86)
(xy 157.48 157.48))
(stroke (width 0)
(type default)))
(wire (pts (xy 157.48 180.34)
(xy 157.48 187.96))
(stroke (width 0)
(type default)))
(wire (pts (xy 157.48 210.82)
(xy 157.48 218.44))
(stroke (width 0)
(type default)))
(wire (pts (xy 261.62 66.04)
(xy 261.62 73.66))
(stroke (width 0)
(type default)))
(wire (pts (xy 284.48 157.48)
(xy 284.48 165.1))
(stroke (width 0)
(type default)))
(wire (pts (xy 320.04 119.38)
(xy 320.04 127.0))
(stroke (width 0)
(type default)))
(wire (pts (xy 320.04 149.86)
(xy 320.04 157.48))
(stroke (width 0)
(type default)))
(wire (pts (xy 320.04 180.34)
(xy 320.04 187.96))
(stroke (width 0)
(type default)))
(wire (pts (xy 320.04 210.82)
(xy 320.04 218.44))
(stroke (width 0)
(type default)))
(junction (at 77.47 186.69)
(diameter 0)
(color 0 0 0 0))
(wire (pts (xy 66.04 50.8)
(xy 66.04 60.96))
(stroke (width 0)
(type default)))
(wire (pts (xy 66.04 50.8)
(xy 252.73 50.8))
(stroke (width 0)
(type default)))
(wire (pts (xy 66.04 60.96)
(xy 78.74 60.96))
(stroke (width 0)
(type default)))
(wire (pts (xy 78.74 60.96)
(xy 78.74 107.95))
(stroke (width 0)
(type default)))
(wire (pts (xy 78.74 107.95)
(xy 81.28 107.95))
(stroke (width 0)
(type default)))
(wire (pts (xy 81.28 100.33)
(xy 81.28 107.95))
(stroke (width 0)
(type default)))
(wire (pts (xy 252.73 50.8)
(xy 252.73 137.16))
(stroke (width 0)
(type default)))
(wire (pts (xy 252.73 50.8)
(xy 261.62 50.8))
(stroke (width 0)
(type default)))
(wire (pts (xy 252.73 137.16)
(xy 284.48 137.16))
(stroke (width 0)
(type default)))
(junction (at 252.73 50.8)
(diameter 0)
(color 0 0 0 0))
(wire (pts (xy 109.22 124.46)
(xy 121.92 124.46))
(stroke (width 0)
(type default)))
(wire (pts (xy 121.92 104.14)
(xy 157.48 104.14))
(stroke (width 0)
(type default)))
(wire (pts (xy 121.92 104.14)
(xy 121.92 124.46))
(stroke (width 0)
(type default)))
(wire (pts (xy 157.48 91.44)
(xy 157.48 99.06))
(stroke (width 0)
(type default)))
(wire (pts (xy 157.48 99.06)
(xy 157.48 104.14))
(stroke (width 0)
(type default)))
(wire (pts (xy 157.48 99.06)
(xy 213.36 99.06))
(stroke (width 0)
(type default)))
(junction (at 157.48 99.06)
(diameter 0)
(color 0 0 0 0))
(wire (pts (xy 109.22 132.08)
(xy 121.92 132.08))
(stroke (width 0)
(type default)))
(wire (pts (xy 121.92 132.08)
(xy 121.92 135.89))
(stroke (width 0)
(type default)))
(wire (pts (xy 121.92 135.89)
(xy 157.48 135.89))
(stroke (width 0)
(type default)))
(wire (pts (xy 154.94 124.46)
(xy 154.94 134.62))
(stroke (width 0)
(type default)))
(wire (pts (xy 154.94 134.62)
(xy 157.48 134.62))
(stroke (width 0)
(type default)))
(wire (pts (xy 157.48 134.62)
(xy 157.48 135.89))
(stroke (width 0)
(type default)))
(wire (pts (xy 157.48 134.62)
(xy 160.02 134.62))
(stroke (width 0)
(type default)))
(wire (pts (xy 160.02 129.54)
(xy 160.02 134.62))
(stroke (width 0)
(type default)))
(wire (pts (xy 160.02 129.54)
(xy 213.36 129.54))
(stroke (width 0)
(type default)))
(junction (at 157.48 134.62)
(diameter 0)
(color 0 0 0 0))
(wire (pts (xy 109.22 139.7)
(xy 121.92 139.7))
(stroke (width 0)
(type default)))
(wire (pts (xy 121.92 139.7)
(xy 121.92 143.51))
(stroke (width 0)
(type default)))
(wire (pts (xy 121.92 143.51)
(xy 132.08 143.51))
(stroke (width 0)
(type default)))
(wire (pts (xy 132.08 143.51)
(xy 132.08 147.32))
(stroke (width 0)
(type default)))
(wire (pts (xy 132.08 147.32)
(xy 154.94 147.32))
(stroke (width 0)
(type default)))
(wire (pts (xy 154.94 147.32)
(xy 154.94 154.94))
(stroke (width 0)
(type default)))
(wire (pts (xy 154.94 154.94)
(xy 154.94 165.1))
(stroke (width 0)
(type default)))
(wire (pts (xy 154.94 165.1)
(xy 157.48 165.1))
(stroke (width 0)
(type default)))
(wire (pts (xy 157.48 165.1)
(xy 160.02 165.1))
(stroke (width 0)
(type default)))
(wire (pts (xy 160.02 160.02)
(xy 213.36 160.02))
(stroke (width 0)
(type default)))
(wire (pts (xy 160.02 160.02)
(xy 160.02 165.1))
(stroke (width 0)
(type default)))
(wire (pts (xy 109.22 147.32)
(xy 121.92 147.32))
(stroke (width 0)
(type default)))
(wire (pts (xy 121.92 147.32)
(xy 121.92 177.8))
(stroke (width 0)
(type default)))
(wire (pts (xy 121.92 177.8)
(xy 154.94 177.8))
(stroke (width 0)
(type default)))
(wire (pts (xy 154.94 177.8)
(xy 154.94 185.42))
(stroke (width 0)
(type default)))
(wire (pts (xy 154.94 185.42)
(xy 154.94 195.58))
(stroke (width 0)
(type default)))
(wire (pts (xy 154.94 195.58)
(xy 157.48 195.58))
(stroke (width 0)
(type default)))
(wire (pts (xy 157.48 195.58)
(xy 157.48 196.85))
(stroke (width 0)
(type default)))
(wire (pts (xy 157.48 196.85)
(xy 214.63 196.85))
(stroke (width 0)
(type default)))
(wire (pts (xy 213.36 190.5)
(xy 214.63 190.5))
(stroke (width 0)
(type default)))
(wire (pts (xy 214.63 190.5)
(xy 214.63 196.85))
(stroke (width 0)
(type default)))
(wire (pts (xy 40.64 151.13)
(xy 53.34 151.13))
(stroke (width 0)
(type default)))
(wire (pts (xy 40.64 143.51)
(xy 53.34 143.51))
(stroke (width 0)
(type default)))
(wire (pts (xy 40.64 135.89)
(xy 53.34 135.89))
(stroke (width 0)
(type default)))
(wire (pts (xy 200.66 104.14)
(xy 212.09 104.14))
(stroke (width 0)
(type default)))
(wire (pts (xy 212.09 104.14)
(xy 213.36 104.14))
(stroke (width 0)
(type default)))
(wire (pts (xy 212.09 104.14)
(xy 212.09 134.62))
(stroke (width 0)
(type default)))
(wire (pts (xy 212.09 134.62)
(xy 213.36 134.62))
(stroke (width 0)
(type default)))
(wire (pts (xy 212.09 134.62)
(xy 212.09 165.1))
(stroke (width 0)
(type default)))
(wire (pts (xy 212.09 165.1)
(xy 212.09 195.58))
(stroke (width 0)
(type default)))
(wire (pts (xy 212.09 165.1)
(xy 213.36 165.1))
(stroke (width 0)
(type default)))
(wire (pts (xy 212.09 195.58)
(xy 213.36 195.58))
(stroke (width 0)
(type default)))
(junction (at 212.09 104.14)
(diameter 0)
(color 0 0 0 0))
(junction (at 212.09 165.1)
(diameter 0)
(color 0 0 0 0))
(junction (at 212.09 134.62)
(diameter 0)
(color 0 0 0 0))
(wire (pts (xy 254.0 101.6)
(xy 266.7 101.6))
(stroke (width 0)
(type default)))
(wire (pts (xy 266.7 101.6)
(xy 266.7 105.41))
(stroke (width 0)
(type default)))
(wire (pts (xy 266.7 105.41)
(xy 320.04 105.41))
(stroke (width 0)
(type default)))
(wire (pts (xy 320.04 104.14)
(xy 320.04 105.41))
(stroke (width 0)
(type default)))
(wire (pts (xy 254.0 132.08)
(xy 266.7 132.08))
(stroke (width 0)
(type default)))
(wire (pts (xy 266.7 132.08)
(xy 266.7 135.89))
(stroke (width 0)
(type default)))
(wire (pts (xy 266.7 135.89)
(xy 320.04 135.89))
(stroke (width 0)
(type default)))
(wire (pts (xy 320.04 134.62)
(xy 320.04 135.89))
(stroke (width 0)
(type default)))
(wire (pts (xy 254.0 162.56)
(xy 266.7 162.56))
(stroke (width 0)
(type default)))
(wire (pts (xy 266.7 162.56)
(xy 266.7 170.18))
(stroke (width 0)
(type default)))
(wire (pts (xy 266.7 170.18)
(xy 287.02 170.18))
(stroke (width 0)
(type default)))
(wire (pts (xy 287.02 165.1)
(xy 287.02 170.18))
(stroke (width 0)
(type default)))
(wire (pts (xy 287.02 165.1)
(xy 320.04 165.1))
(stroke (width 0)
(type default)))
(wire (pts (xy 254.0 193.04)
(xy 266.7 193.04))
(stroke (width 0)
(type default)))
(wire (pts (xy 266.7 193.04)
(xy 266.7 196.85))
(stroke (width 0)
(type default)))
(wire (pts (xy 266.7 196.85)
(xy 320.04 196.85))
(stroke (width 0)
(type default)))
(wire (pts (xy 320.04 195.58)
(xy 320.04 196.85))
(stroke (width 0)
(type default))))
